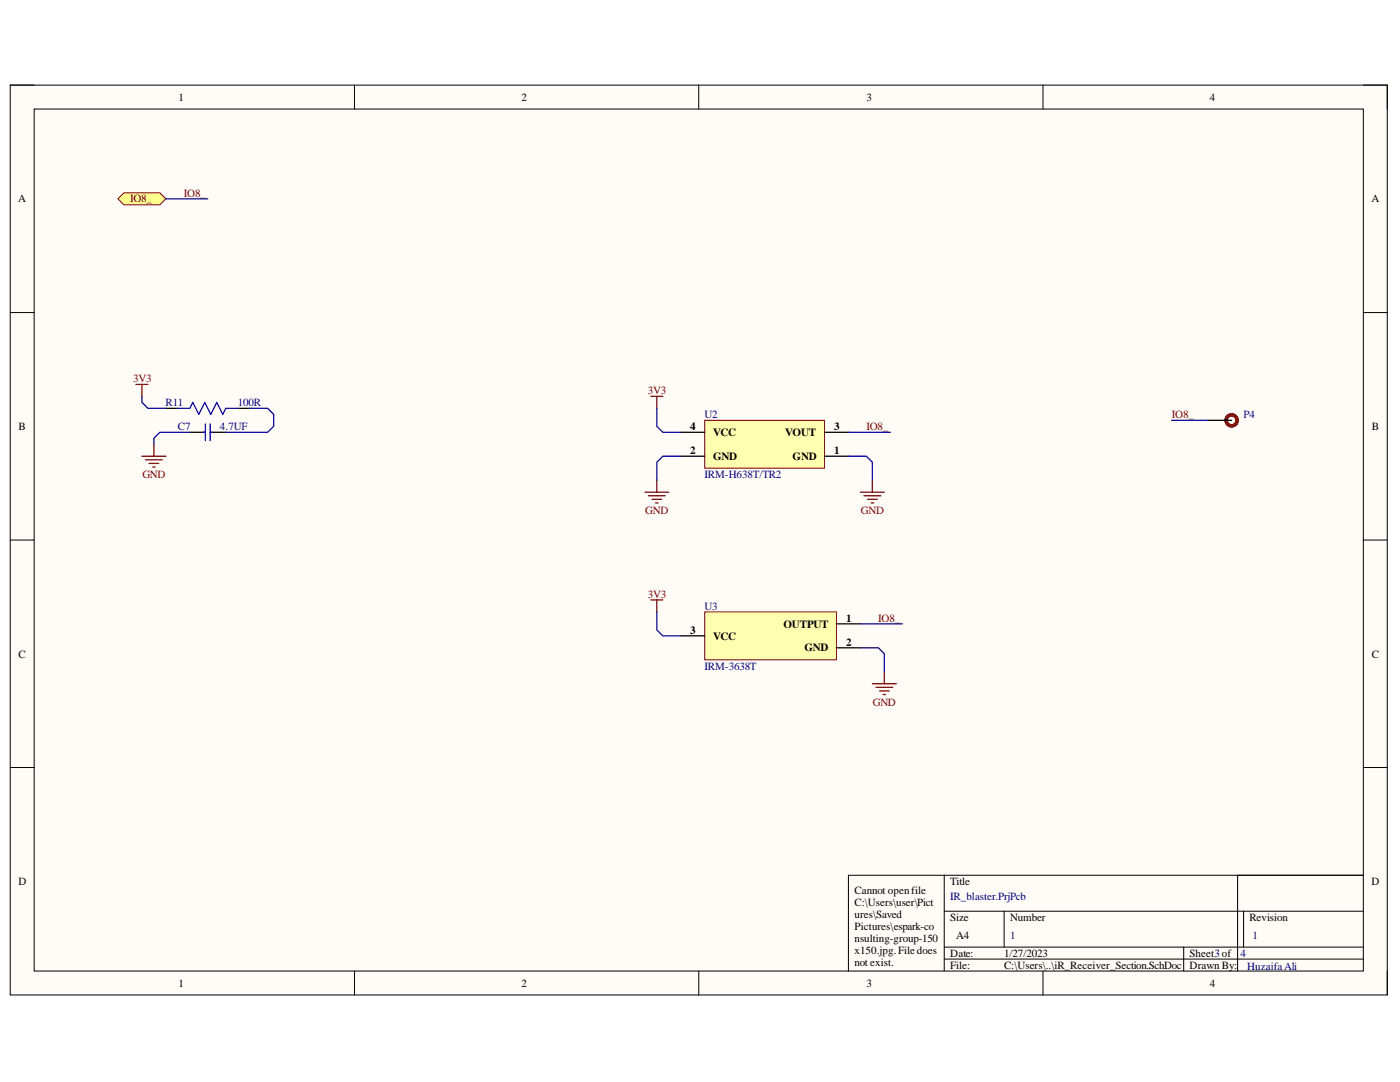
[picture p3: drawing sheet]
<svg xmlns="http://www.w3.org/2000/svg" width="279mm" height="216mm" viewBox="0 0 279 216" stroke-linecap="round" stroke-linejoin="round" font-family="sans-serif">
<path d="M2 17h274.9v181.5h-274.9z" fill-rule="evenodd" fill="#fffcf8"/>
<path d="M2 17h274.9v181.5h-274.9z" fill="none" stroke="#000" stroke-width=".2"/>
<path d="M6.8 21.8h265.3v172h-265.3z" fill-rule="evenodd" fill="#fffcf8"/>
<g fill="none" stroke="#000" stroke-width=".2">
<path d="M2 17h4.8M70.7 17v4.8M139.4 17v4.8M208.2 17v4.8M272.1 17h4.8v4.8M6.8 21.8h265.3v172h-265.3zM2 62.4h4.8M272.1 62.4h4.8M2 107.8h4.8M272.1 107.8h4.8M2 153.1h4.8M272.1 153.1h4.8"/>
<path d="M188.4 174.6v19.2M247 174.6v19.2M272.1 174.6h-102.8v19.2M70.7 193.8v4.7M139.5 193.8v4.7M188.4 181.8h83.7M188.4 189h83.7M188.4 191.4h83.7M200.4 181.8v7.2M208.2 193.8v4.7M236.2 189v4.8M248.2 181.8v7.2"/>
<path d="M276.9 193.8v4.7"/>
</g>
<path d="M140.6 83.9h23.9v9.5h-23.9z" fill-rule="evenodd" fill="#ffffb0"/>
<path d="M140.6 83.9h23.9v9.5h-23.9z" fill="none" stroke="#800000" stroke-width=".2"/>
<path d="M135.9 91h4.7M135.9 86.3h4.7M164.5 91h4.8M164.5 86.3h4.8" fill="none" stroke="#000" stroke-width=".25"/>
<path d="M140.6 122.1h26.3v9.5h-26.3z" fill-rule="evenodd" fill="#ffffb0"/>
<path d="M140.6 122.1h26.3v9.5h-26.3z" fill="none" stroke="#800000" stroke-width=".2"/>
<path d="M33.1 81.5h2.4M37.9 86.3h3.1M41.9 86.3h3.2M47.4 81.5h2.4M241 83.9h4.8M135.9 126.9h4.7M166.9 124.5h4.8M166.9 129.3h4.8" fill="none" stroke="#000" stroke-width=".25"/>
<path d="M35.5 81.5h2.4l.6-1.2 1.2 2.4 1.2-2.4 1.2 2.4 1.2-2.4 1.2 2.4 .6-1.2h2.3M40.5 86.3h.5M41 84.6v3.3M41.9 84.6v3.3M41.9 86.3h.5" fill="none" stroke="#00f" stroke-width=".25"/>
<g fill="none" stroke="#800000" stroke-width=".25">
<path d="M27.1 76.7h2.4M28.3 76.7v2.4M129.9 79.1h2.4M131.1 79.1v2.4M28.3 91h4.8M29 91.8h3.4M29.8 92.5h1.9M30.5 93.2h.5M30.7 88.6v2.4M128.7 98.2h4.8M129.4 98.9h3.4M130.1 99.6h1.9"/>
<path d="M131.1 95.8v2.4M171.7 98.2h4.8M172.4 98.9h3.4M173.1 99.6h2M174.1 95.8v2.4M129.9 119.7h2.4M130.8 100.4h.5M131.1 119.7v2.4M173.9 100.4h.4M174.1 136.4h4.8M174.8 137.1h3.4M175.5 137.9h1.9"/>
<path d="M176.3 138.6h.4M176.5 134v2.4"/>
</g>
<circle cx="245.8" cy="83.9" r="1.1" fill="none" stroke="#5b0f00" stroke-width=".68"/>
<path d="M23.5 39.7l1.2-1.2h7.2l1.2 1.2-1.2 1.2h-7.2z" fill-rule="evenodd" fill="#ffff80"/>
<path d="M23.5 39.7l1.2-1.2h7.2l1.2 1.2-1.2 1.2h-7.2z" fill="none" stroke="#800000" stroke-width=".2"/>
<path d="M33.1 39.7h8.4M28.3 79.1v1.2l1.2 1.2h3.6M37.9 86.3h-6l-1.2 1.2v1.1M49.8 81.5h3.6l1.2 1.2v2.4l-1.2 1.2h-8.3M131.1 81.5v3.6l1.2 1.2h3.6M135.9 91h-3.6l-1.2 1.2v3.6M169.3 91h3.6l1.2 1.2v3.6M169.3 86.3h8.4M233.8 83.9h7.2M131.1 122.1v3.6l1.2 1.2h3.6M171.7 129.3h3.6l1.2 1.2v3.5M171.7 124.5h8.4" fill="none" stroke="#000080" stroke-width=".25"/>
<g font-size="2.2">
<text x="35.6" y="20.1">1</text>
<text x="104.1" y="20.1">2</text>
<text x="172.9" y="20.1">3</text>
<text x="241.5" y="20.1">4</text>
<text x="3.6" y="40.4">A</text>
<text x="273.7" y="40.4">A</text>
<text x="3.7" y="85.8">B</text>
<text x="137.7" y="85.8">4</text>
<text x="142.3" y="87.1">VCC</text>
<text x="156.7" y="87.1">VOUT</text>
<text x="166.5" y="85.8">3</text>
<text x="273.8" y="85.8">B</text>
<text x="137.7" y="90.6">2</text>
<text x="142.3" y="91.8">GND</text>
<text x="158.2" y="91.8">GND</text>
<text x="166.5" y="90.6">1</text>
<text x="156.3" y="125.3">OUTPUT</text>
<text x="168.8" y="124.1">1</text>
<text x="3.7" y="131.3">C</text>
<text x="137.7" y="126.4">3</text>
<text x="142.3" y="127.6">VCC</text>
<text x="160.6" y="130">GND</text>
<text x="168.8" y="128.8">2</text>
<text x="273.8" y="131.3">C</text>
<text x="3.7" y="176.6">D</text>
<text x="170.5" y="178.4">Cannot openfile</text>
<text x="189.6" y="176.6">Title</text>
<text x="273.7" y="176.6">D</text>
<text x="170.5" y="180.8">C:\Users\user\Pict</text>
<text x="170.5" y="183.2">ures\Saved</text>
<text x="170.5" y="185.6">Pictures\espark-co</text>
<text x="189.6" y="183.7">Size</text>
<text x="201.6" y="183.7">Number</text>
<text x="249.3" y="183.7">Revision</text>
<text x="170.5" y="188">nsulting-group-150</text>
<text x="170.5" y="190.3">x150.jpg.Filedoes</text>
<text x="189.6" y="190.9">Date:</text>
<text x="190.8" y="187.4">A4</text>
<text x="200.4" y="190.9">1/27/2023</text>
<text x="237.4" y="190.9">Sheet3of</text>
<text x="35.6" y="196.9">1</text>
<text x="104.1" y="196.9">2</text>
<text x="170.5" y="192.7">not exist.</text>
<text x="172.9" y="196.9">3</text>
<text x="189.6" y="193.3">File:</text>
<text x="200.4" y="193.3">C:\Users\..\iR_Receiver_Section.SchDoc</text>
<text x="237.4" y="193.3">Drawn By:</text>
<text x="241.5" y="196.9">4</text>
</g>
<g font-size="2.2" fill="#800000">
<text x="26" y="40.4">IO8_</text>
<text x="36.7" y="39.2">IO8_</text>
<text x="26.5" y="76.2">3V3</text>
<text x="129.3" y="78.7">3V3</text>
<text x="233.9" y="83.4">IO8_</text>
<text x="172.9" y="85.8">IO8_</text>
<text x="28.4" y="95.4">GND</text>
<text x="128.8" y="102.5">GND</text>
<text x="171.8" y="102.5">GND</text>
<text x="129.3" y="119.3">3V3</text>
<text x="175.3" y="124.1">IO8_</text>
<text x="174.2" y="140.8">GND</text>
</g>
<g font-size="2.2" fill="#000080">
<text x="33.1" y="81.1">R11</text>
<text x="47.4" y="81.1">100R</text>
<text x="140.6" y="83.4">U2</text>
<text x="248.2" y="83.4">P4</text>
<text x="35.5" y="85.8">C7</text>
<text x="43.9" y="85.8">4.7UF</text>
<text x="140.6" y="95.4">IRM-H638T/TR2</text>
<text x="140.6" y="121.6">U3</text>
<text x="140.6" y="133.6">IRM-3638T</text>
<text x="189.6" y="179.6">IR_blaster.PrjPcb</text>
<text x="201.6" y="187.4">1</text>
<text x="247.6" y="190.9">4</text>
<text x="249.9" y="187.4">1</text>
<text x="248.9" y="193.5">Huzaifa Ali</text>
</g>
</svg>
